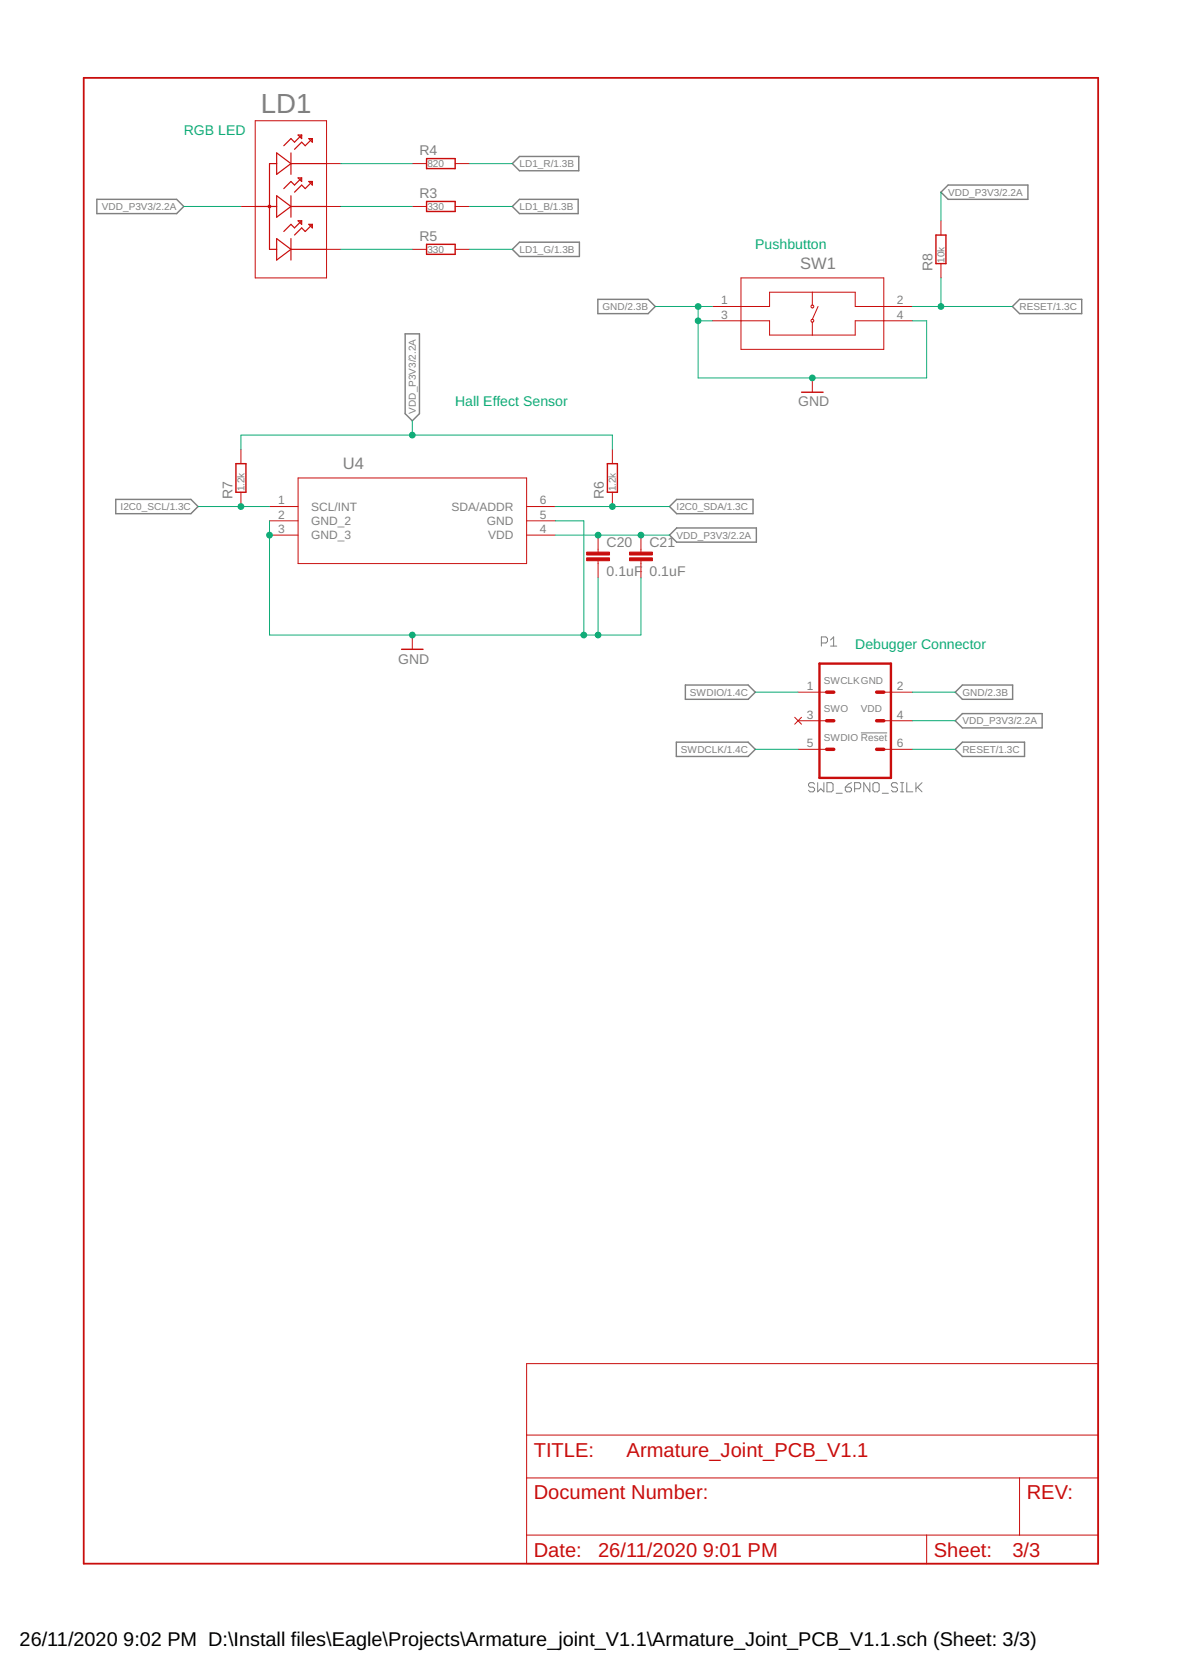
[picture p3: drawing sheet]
<svg xmlns="http://www.w3.org/2000/svg" width="210mm" height="297mm" viewBox="0 0 210 297" stroke-linecap="round" stroke-linejoin="round" font-family="sans-serif">
<g fill="none" stroke="#808080" stroke-width=".18">
<path d="M146 114.3h.8l.3-.3v-.5l-.3-.3h-.8v1.7M147.6 113.8l.6-.6v1.7M147.6 114.9h1.1M144.8 139.4l-.3-.3h-.5l-.3 .3v.3l.3 .2h.5l.3 .3v.3l-.3 .3h-.5l-.3-.3M145.3 139.1v1.7l.6-.6 .5 .6v-1.7M147 139.1h.8l.3 .3v1.1l-.3 .3h-.8zM150.2 139.9h.9l.2 .3v.3l-.2 .3h-.6l-.3-.3zM151.3 139.1l-.5 .3-.6 .5M153 130.3h4.7M154.6 139.1v1.7l-1.1-1.7v1.7M155.2 139.4l.2-.3h.6l.3 .3v1.1l-.3 .3h-.6l-.2-.3zM159.5 139.4l-.3-.3h-.5l-.3 .3v.3l.3 .2h.5l.3 .3v.3l-.3 .3h-.5l-.3-.3"/>
<path d="M160.1 139.1h.5M160.3 139.1v1.7M161.2 139.1v1.7h1M162.8 139.1v1.7M163.1 139.9l.8 .9M163.9 139.1l-1.1 1.1M148.6 141h1.1M151.9 140.2h.8l.3-.3v-.5l-.3-.3h-.8v1.7M156.8 141h1.1M160.1 140.8h.5"/>
</g>
<g fill="none" stroke="#808080" stroke-width=".25">
<path d="M17.2 35.4h14.2l1.3 1.3-1.3 1.3h-14.2zM91.1 36.7l1.2-1.3h10.5v2.6h-10.5zM91.1 29.1l1.2-1.3h10.6v2.6h-10.6zM167.2 34.2l1.3-1.3h14.2v2.5h-14.2zM72 59.4h2.5v14.1l-1.2 1.3-1.3-1.3zM91.1 44.3l1.2-1.2h10.7v2.5h-10.7zM106.3 53.2h8.9l1.3 1.3-1.3 1.3h-8.9zM179.9 54.5l1.3-1.3h11.1v2.6h-11.1zM20.6 88.8h13.3l1.3 1.2-1.3 1.3h-13.3zM119 95.1l1.3-1.2h14.1v2.5h-14.1zM119 90l1.3-1.2h13.5v2.5h-13.5zM120.2 131.9h12.8l1.2 1.3-1.2 1.3h-12.8z"/>
<path d="M121.8 121.8h11.2l1.2 1.2-1.2 1.3h-11.2zM169.8 128.1l1.2-1.2h14.2v2.5h-14.2zM169.8 123l1.2-1.2h9v2.5h-9zM169.8 133.2l1.2-1.3h11.1v2.6h-11.1z"/>
</g>
<path d="M14.9 13.8h180.3v264.2h-180.3z" fill="none" stroke="#c90d0c" stroke-width=".32"/>
<g fill="none" stroke="#c90d0c" stroke-width=".18">
<path d="M42.8 36.7h2.6M45.4 21.5h12.6v27.9h-12.6zM58 36.7h2.6M58 29.1h2.6M73.3 36.7h2.5M73.3 29.1h2.5M80.9 36.7h2.5M80.9 29.1h2.5M167.2 39.2v2.6M58 44.3h2.6M73.3 44.3h2.5M80.9 44.3h2.5"/>
<path d="M126.6 54.5h10.2v-2.6h15.2v2.6h10.2M126.6 57h10.2v2.6h15.2v-2.6h10.2M131.7 49.4h25.4v12.7h-25.4zM144.4 56.8l-.3 .2 .1 .2 .2 .1M144.4 56.8l.2 .2v.2l-.2 .1M144.4 51.9v2.3M144.4 57.3v2.3M145.4 54.5l-1 2.3M167.2 46.9v2.5M42.8 79.9v2.5M108.8 79.9v2.5M144.4 67.2v2.5"/>
<path d="M42.8 87.5v2.5M47.9 90h5.1M47.9 92.6h5.1M47.9 95.1h5.1M53 85h40.6v15.2h-40.6zM93.6 90h5.1M93.6 92.6h5.1M93.6 95.1h5.1M106.3 95.1v3M106.3 99.7v3M108.8 87.5v2.5M113.9 95.1v3"/>
<path d="M113.9 99.7v3M73.3 112.9v2.5M141.2 127.5l1.3 1.2M141.8 123h5.1M141.8 128.1h5.1M141.8 133.2h5.1M142.5 127.5l-1.3 1.2M157.1 123h5.1M157.1 128.1h5.1M157.1 133.2h5.1M93.6 242.4h101.6v35.6h-101.6zM93.6 255.1h101.6"/>
<path d="M93.6 262.7h101.6M93.6 272.9h101.6M164.7 272.9v5.1M181.2 262.7v10.2"/>
<circle cx="144.4" cy="54.5" r=".25"/>
</g>
<g fill="none" stroke="#c90d0c" stroke-width=".21">
<path d="M45.4 36.7h3.8M49.2 27.2l2.5 1.9-2.5 1.9zM49.2 34.8l2.5 1.9-2.5 1.9zM49.2 29.1h-1.3v15.2h1.3M51.7 29.1h6.3M51.7 27.2v3.8M51.7 34.8v3.8M51.7 36.7h6.3M53 24h.6v.6zM53 31.6h.6v.7zM53 39.2h.6v.7zM53.6 24l-1.3 1.3-.6-.7-1.3 1.3"/>
<path d="M53.6 31.6l-1.3 1.3-.6-.6-1.3 1.2M53.6 39.2l-1.3 1.3-.6-.6-1.3 1.2M54.9 24.6h.6v.7zM54.9 32.3h.6v.6zM54.9 39.9h.6v.6zM55.5 24.6l-1.2 1.3-.7-.6-1.3 1.2M55.5 32.3l-1.2 1.2-.7-.6-1.3 1.3M55.5 39.9l-1.2 1.2-.7-.6-1.3 1.3M49.2 42.4l2.5 1.9-2.5 1.9zM51.7 42.4v3.8M51.7 44.3h6.3"/>
</g>
<g fill="none" stroke="#c90d0c" stroke-width=".25">
<path d="M75.8 28.2h5.1v1.8h-5.1zM75.8 35.8h5.1v1.8h-5.1zM75.8 43.4h5.1v1.8h-5.1zM166.3 41.8h1.8v5.1h-1.8zM142.5 69.7h3.8M41.9 82.4h1.8v5.1h-1.8zM107.9 82.4h1.8v5.1h-1.8zM71.4 115.4h3.8"/>
<circle cx="47.9" cy="36.7" r=".21"/>
</g>
<g fill="#c90d0c" stroke="#c90d0c" stroke-width=".18">
<path d="M104.3 99.2h4v.5h-4z"/>
<path d="M104.3 98.1h4v.6h-4z"/>
<path d="M111.9 99.2h4.1v.5h-4.1z"/>
<path d="M111.9 98.1h4.1v.6h-4.1z"/>
</g>
<path d="M146.9 133.2h1.3M146.9 128.1h1.3M146.9 123h1.3M155.8 133.2h1.3M155.8 128.1h1.3M155.8 123h1.3" fill="none" stroke="#c90d0c" stroke-width=".61"/>
<path d="M145.6 118h12.7v20.3h-12.7z" fill="none" stroke="#c90d0c" stroke-width=".42"/>
<g fill="none" stroke="#0dab76" stroke-width=".18">
<path d="M32.7 36.7h10.1M60.6 36.7h12.7M60.6 29.1h12.7M83.4 36.7h7.7M83.4 29.1h7.7M167.2 34.2v5M60.6 44.3h12.7M83.4 44.3h7.7M116.5 54.5h10.1M124.1 57h2.5M124.1 54.5v12.7h40.6v-10.2h-2.5M162.2 54.5h17.7"/>
<path d="M167.2 49.4v5.1M42.8 79.9v-2.6h66v2.6M73.3 74.8v2.5M35.2 90h12.7M47.9 92.6v20.3h66v-10.2M98.7 95.1h20.3M98.7 92.6h5.1v20.3M98.7 90h20.3M106.3 102.7v10.2M134.2 123h7.6M134.2 133.2h7.6M162.2 128.1h7.6"/>
<path d="M162.2 123h7.6M162.2 133.2h7.6"/>
</g>
<g fill="#0dab76" stroke="#0dab76" stroke-width=".18">
<circle cx="106.3" cy="95.1" r=".51"/>
<circle cx="113.9" cy="95.1" r=".51"/>
<circle cx="73.3" cy="77.3" r=".51"/>
<circle cx="144.4" cy="67.2" r=".51"/>
<circle cx="124.1" cy="57" r=".51"/>
<circle cx="124.1" cy="54.5" r=".51"/>
<circle cx="47.9" cy="95.1" r=".51"/>
<circle cx="73.3" cy="112.9" r=".51"/>
<circle cx="103.8" cy="112.9" r=".51"/>
<circle cx="106.3" cy="112.9" r=".51"/>
<circle cx="108.8" cy="90" r=".51"/>
<circle cx="42.8" cy="90" r=".51"/>
<circle cx="167.2" cy="54.5" r=".51"/>
</g>
<text font-size="4.9" fill="#808080" x="46.3" y="20">LD1</text>
<g font-size="3.6" fill="#c90d0c">
<text x="94.9" y="258.9">TITLE:</text>
<text x="111.4" y="258.9">Armature_Joint_PCB_V1.1</text>
<text x="94.9" y="266.5">Document Number:</text>
<text x="182.5" y="266.5">REV:</text>
<text x="94.9" y="276.7">Date:</text>
<text x="106.3" y="276.7">26/11/2020</text>
<text x="124.9" y="276.7">9:01 PM</text>
<text x="166" y="276.7">Sheet:</text>
<text x="179.9" y="276.7">3/3</text>
</g>
<g font-size="3.5">
<text x="3.5" y="292.5">26/11/2020</text>
<text x="21.9" y="292.5">9:02 PM D:\Install files\Eagle\Projects\Armature_joint_V1.1\Armature_Joint_PCB_V1.1.sch (Sheet: 3/3)</text>
</g>
<g font-size="2.9" fill="#808080">
<text x="142.2" y="47.9">SW1</text>
<text x="60.9" y="83.5">U4</text>
</g>
<g font-size="2.5" fill="#0dab76">
<text x="32.7" y="24">RGB LED</text>
<text x="134.2" y="44.3">Pushbutton</text>
<text x="80.9" y="72.3">Hall Effect Sensor</text>
<text x="152" y="115.4">Debugger Connector</text>
</g>
<g font-size="2.5" fill="#808080">
<text x="74.6" y="27.6">R4</text>
<text x="74.6" y="35.2">R3</text>
<text x="74.6" y="42.8">R5</text>
<text x="165.7" y="48.1" transform="rotate(-90 165.7 48.1)">R8</text>
<text x="141.8" y="72.3">GND</text>
<text x="41.3" y="88.8" transform="rotate(-90 41.3 88.8)">R7</text>
<text x="107.3" y="88.8" transform="rotate(-90 107.3 88.8)">R6</text>
<text x="107.8" y="97.3">C20</text>
<text x="115.4" y="97.3">C21</text>
<text x="107.8" y="102.4">0.1uF</text>
<text x="115.4" y="102.4">0.1uF</text>
<text x="70.7" y="118">GND</text>
</g>
<g font-size="2.1" fill="#808080">
<text x="128.2" y="54.1">1</text>
<text x="128.2" y="56.7">3</text>
<text x="159.4" y="56.7">4</text>
<text x="159.4" y="54.1">2</text>
<text x="49.4" y="89.7">1</text>
<text x="95.9" y="89.7">6</text>
<text x="49.4" y="92.2">2</text>
<text x="49.4" y="94.8">3</text>
<text x="55.3" y="90.8">SCL/INT</text>
<text x="55.3" y="93.3">GND_2</text>
<text x="55.3" y="95.9">GND_3</text>
<text x="80.2" y="90.8">SDA/ADDR</text>
<text x="86.5" y="93.3">GND</text>
<text x="86.8" y="95.9">VDD</text>
<text x="95.9" y="94.8">4</text>
<text x="95.9" y="92.2">5</text>
<text x="143.4" y="122.7">1</text>
<text x="159.4" y="122.7">2</text>
<text x="143.4" y="127.8">3</text>
<text x="159.4" y="127.8">4</text>
<text x="143.4" y="132.9">5</text>
<text x="159.4" y="132.9">6</text>
</g>
<g font-size="1.8" fill="#808080">
<text x="76" y="29.7">820</text>
<text x="92.3" y="29.7">LD1_R/1.3B</text>
<text x="168.5" y="34.8">VDD_P3V3/2.2A</text>
<text x="18.1" y="37.3">VDD_P3V3/2.2A</text>
<text x="76" y="37.3">330</text>
<text x="92.3" y="37.3">LD1_B/1.3B</text>
<text x="76" y="45">330</text>
<text x="92.3" y="45">LD1_G/1.3B</text>
<text x="167.9" y="46.7" transform="rotate(-90 167.9 46.7)">10k</text>
<text x="107.1" y="55.1">GND/2.3B</text>
<text x="181.2" y="55.1">RESET/1.3C</text>
<text x="73.9" y="73.5" transform="rotate(-90 73.9 73.5)">VDD_P3V3/2.2A</text>
<text x="43.4" y="87.4" transform="rotate(-90 43.4 87.4)">1.2k</text>
<text x="109.5" y="87.4" transform="rotate(-90 109.5 87.4)">1.2k</text>
<text x="21.4" y="90.7">I2C0_SCL/1.3C</text>
<text x="120.3" y="95.7">VDD_P3V3/2.2A</text>
<text x="120.3" y="90.7">I2C0_SDA/1.3C</text>
<text x="122.6" y="123.7">SWDIO/1.4C</text>
<text x="146.4" y="121.5">SWCLKGND</text>
<text x="171.1" y="123.7">GND/2.3B</text>
<text x="146.4" y="131.7">SWDIO Reset</text>
<text x="146.4" y="126.6">SWO</text>
<text x="153" y="126.6">VDD</text>
<text x="171.1" y="128.8">VDD_P3V3/2.2A</text>
<text x="121" y="133.8">SWDCLK/1.4C</text>
<text x="171.1" y="133.8">RESET/1.3C</text>
</g>
</svg>
